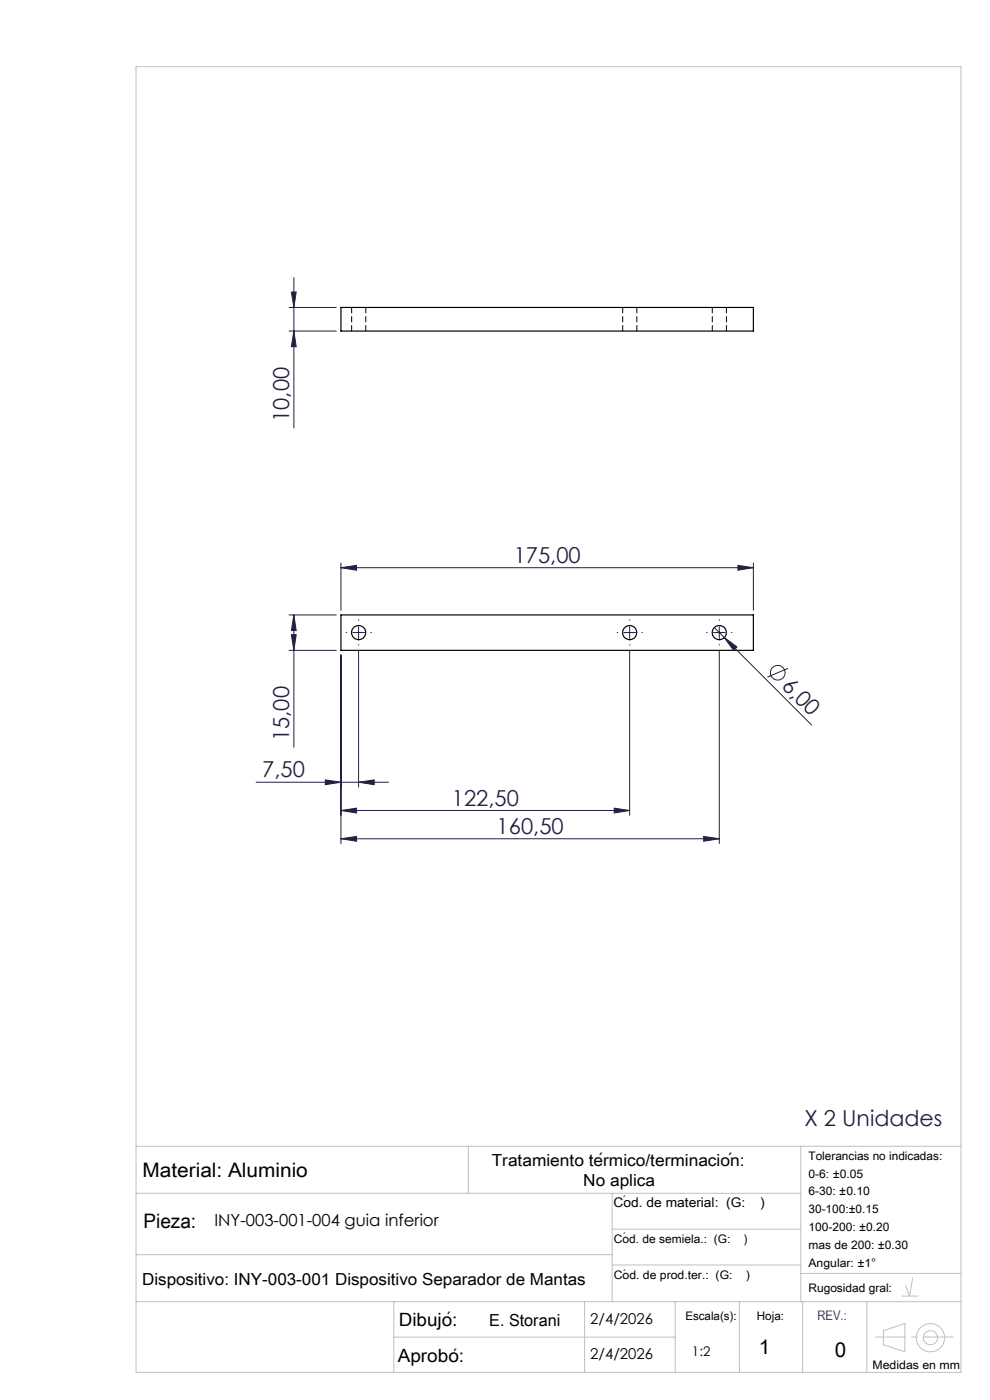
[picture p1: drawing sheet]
<svg xmlns="http://www.w3.org/2000/svg" width="210mm" height="297mm" viewBox="0 0 210 297" stroke-linecap="round" stroke-linejoin="round" font-family="sans-serif">
<g fill="none" stroke="#000" stroke-width=".25">
<path d="M72.3 65.2h87.5v5h-87.5zM72.3 130.5h87.5v7.5h-87.5z"/>
<circle cx="76.1" cy="134.2" r="1.51"/>
<circle cx="133.6" cy="134.2" r="1.5"/>
<circle cx="152.6" cy="134.2" r="1.51"/>
</g>
<path d="M74.6 65.2v5M77.6 70.2v-5M132.1 65.2v5M135.1 70.2v-5M151.1 65.2v5M154.1 70.2v-5" fill="none" stroke="#000" stroke-width=".21" stroke-dasharray="1.3 .6" stroke-linecap="butt"/>
<g fill="none" stroke="#212142" stroke-width=".21">
<path d="M62.3 58.9v31.9M61.3 70.2h10M61.3 65.2h10M61.8 61.9h1l-.5 3.3zM62.3 70.2l.5 3.4h-1zM72.3 119.4v10.1M156.5 119.9l3.3 .5-3.3 .6zM159.8 119.4v10.1M61.3 130.5h10M61.3 138h10M61.8 134.7h1l-.5 3.3zM62.3 130.5l.5 3.3h-1z"/>
<path d="M62.3 130.5v28M72.3 120.4l3.3-.5v1.1zM72.3 139v40M72.3 120.4h87.5M74.8 134.2h2.5M76.1 133v2.5M76.1 138v29M132.3 134.2h2.5M133.6 133v2.5M133.6 138v35M151.3 134.2h2.5M151.5 133.1l2.1 2.2"/>
<path d="M152.6 133v2.5M152.6 138v41M153.6 135.3l2.7 1.9-.7 .8zM153.6 135.3l18.6 18.5M167.2 141.8l-4.4 1.8M54.3 165.9h28.1M69 165.4l3.3 .5-3.3 .6zM72.3 171.9l3.3-.5v1.1zM72.3 177.9l3.3-.5v1.1zM72.3 171.9h61.3M72.3 177.9h80.3M76.1 165.9l3.3-.5v1.1z"/>
<path d="M130.3 171.4l3.3 .5-3.3 .6zM149.3 177.4l3.3 .5-3.3 .6z"/>
<circle cx="165" cy="142.7" r="1.57"/>
</g>
<g fill="none" stroke="#c0c0c0" stroke-width=".21">
<path d="M28.9 14.1h174.9v277h-174.9zM28.9 253.1h141M28.9 243.2h174.9M99.3 243.2v9.9M129.9 253.1v23.1M169.9 243.2v33M28.9 276.2h174.9M28.9 266.2h101M83.5 276.2v14.9M124 276.2v14.9M129.9 260.8h40M129.9 268.4h40"/>
<path d="M143.2 276.2v14.9M156.8 276.2v14.9M169.9 270.2h33.9M170.3 276.2v14.9M183.9 276.2v14.9M191.3 275h3.5M193.6 271l-.7 4-.8-2.3M83.5 283.7h59.7M187.4 282.3l4.5-1.5v6l-4.5-1.5z"/>
<circle cx="197.4" cy="283.8" r="3"/>
<circle cx="197.4" cy="283.8" r="1.48"/>
</g>
<path d="M73.6 134.2h-.3M76.1 131.7v-.3M76.1 136.7v.2M78.6 134.2h.2M131.1 134.2h-.3M133.6 131.7v-.3M133.6 136.7v.2M136.1 134.2h.2M150.1 134.2h-.3M152.6 131.7v-.3M152.6 136.7v.2M155.1 134.2h.2" fill="none" stroke="#212142" stroke-width=".21" stroke-dasharray="15.2 1.3 1.3 1.3" stroke-linecap="butt"/>
<path d="M185.7 283.6h16.6" fill="none" stroke="#c0c0c0" stroke-width=".21" stroke-dasharray="15.2 1.3 1.3 1.3" stroke-dashoffset="8.8" stroke-linecap="butt"/>
<g fill="#212142">
<path d="M153.6 135.3l2.7 1.9-.7 .8z"/>
<path d="M76.1 165.9l3.3-.5v1.1zM69 165.4l3.3 .5-3.3 .6zM130.3 171.4l3.3 .5-3.3 .6zM72.3 171.9l3.3-.5v1.1zM149.3 177.4l3.3 .5-3.3 .6zM72.3 177.9l3.3-.5v1.1z"/>
<path d="M156.5 119.9l3.3 .5-3.3 .6zM72.3 120.4l3.3-.5v1.1z"/>
<path d="M62.3 70.2l.5 3.4h-1zM61.8 61.9h1l-.5 3.3z"/>
<path d="M62.3 130.5l.5 3.3h-1zM61.8 134.7h1l-.5 3.3z"/>
</g>
<g font-size="4.7" fill="#212142">
<text x="61.3" y="89.5" transform="rotate(-90 61.3 89.5)">10,00</text>
<text x="109" y="119.4">175,00</text>
<text x="165.6" y="145.7" transform="rotate(45 165.6 145.7)">6,00</text>
<text x="61.3" y="157.2" transform="rotate(-90 61.3 157.2)">15,00</text>
<text x="55.6" y="164.9">7,50</text>
<text x="95.9" y="170.9">122,50</text>
<text x="105.4" y="176.9">160,50</text>
<text x="170.6" y="238.9">X 2 Unidades</text>
</g>
<g font-size="4.4">
<text x="161" y="287.2">1</text>
<text x="177.1" y="287.9">0</text>
</g>
<g font-size="4.2">
<text x="30.2" y="249.7">Material: Aluminio</text>
<text x="30.4" y="260.5">Pieza:</text>
</g>
<g font-size="3.9" fill="#212142">
<text x="126.8" y="247.4">´</text>
<text x="154.3" y="247.4">´</text>
<text x="94.6" y="281.2">´</text>
<text x="95.9" y="289">´</text>
</g>
<g font-size="3.9">
<text x="84.6" y="281.2">Dibujo:</text>
<text x="84.4" y="289">Aprobo:</text>
</g>
<g font-size="3.5">
<text x="104.3" y="247.3">Tratamiento termico/terminacion:</text>
<text x="123.7" y="251.7">No aplica</text>
<text x="45.5" y="260.2">INY-003-001-004 guia inferior</text>
<text x="30.1" y="272.7">Dispositivo: INY-003-001 Dispositivo Separador de Mantas</text>
<text x="103.8" y="281.2">E. Storani</text>
</g>
<g font-size="3.2">
<text x="125.2" y="280.9">2/4/2026</text>
<text x="125.2" y="288.3">2/4/2026</text>
</g>
<g font-size="2.8">
<text x="130.2" y="256.1">Cod. de material: (G:</text>
<text x="161.4" y="256.1">)</text>
<text x="146.8" y="287.8">1:2</text>
</g>
<text font-size="2.8" fill="#00f" x="173.4" y="280.1">REV.:</text>
<g font-size="2.5">
<text x="171.5" y="246">Tolerancias no indicadas:</text>
<text x="171.5" y="249.8">0-6: ±0.05</text>
<text x="171.5" y="253.6">6-30: ±0.10</text>
<text x="171.5" y="257.4">30-100:±0.15</text>
<text x="130.2" y="263.6">Cod. de semiela.: (G:</text>
<text x="157.8" y="263.6">)</text>
<text x="171.5" y="261.2">100-200: ±0.20</text>
<text x="171.5" y="265">mas de 200: ±0.30</text>
<text x="171.5" y="268.8">Angular: ±1°</text>
<text x="130.2" y="271.4">Cod. de prod.ter.: (G:</text>
<text x="158.3" y="271.4">)</text>
<text x="171.5" y="274.2">Rugosidad gral:</text>
<text x="145.4" y="280">Escala(s):</text>
<text x="160.6" y="280">Hoja:</text>
<text x="185.1" y="290.5">Medidas en mm</text>
</g>
<g font-size="2.5" fill="#212142">
<text x="132.1" y="255.5">´</text>
<text x="132.1" y="263.2">´</text>
<text x="132.1" y="271.1">´</text>
</g>
</svg>
